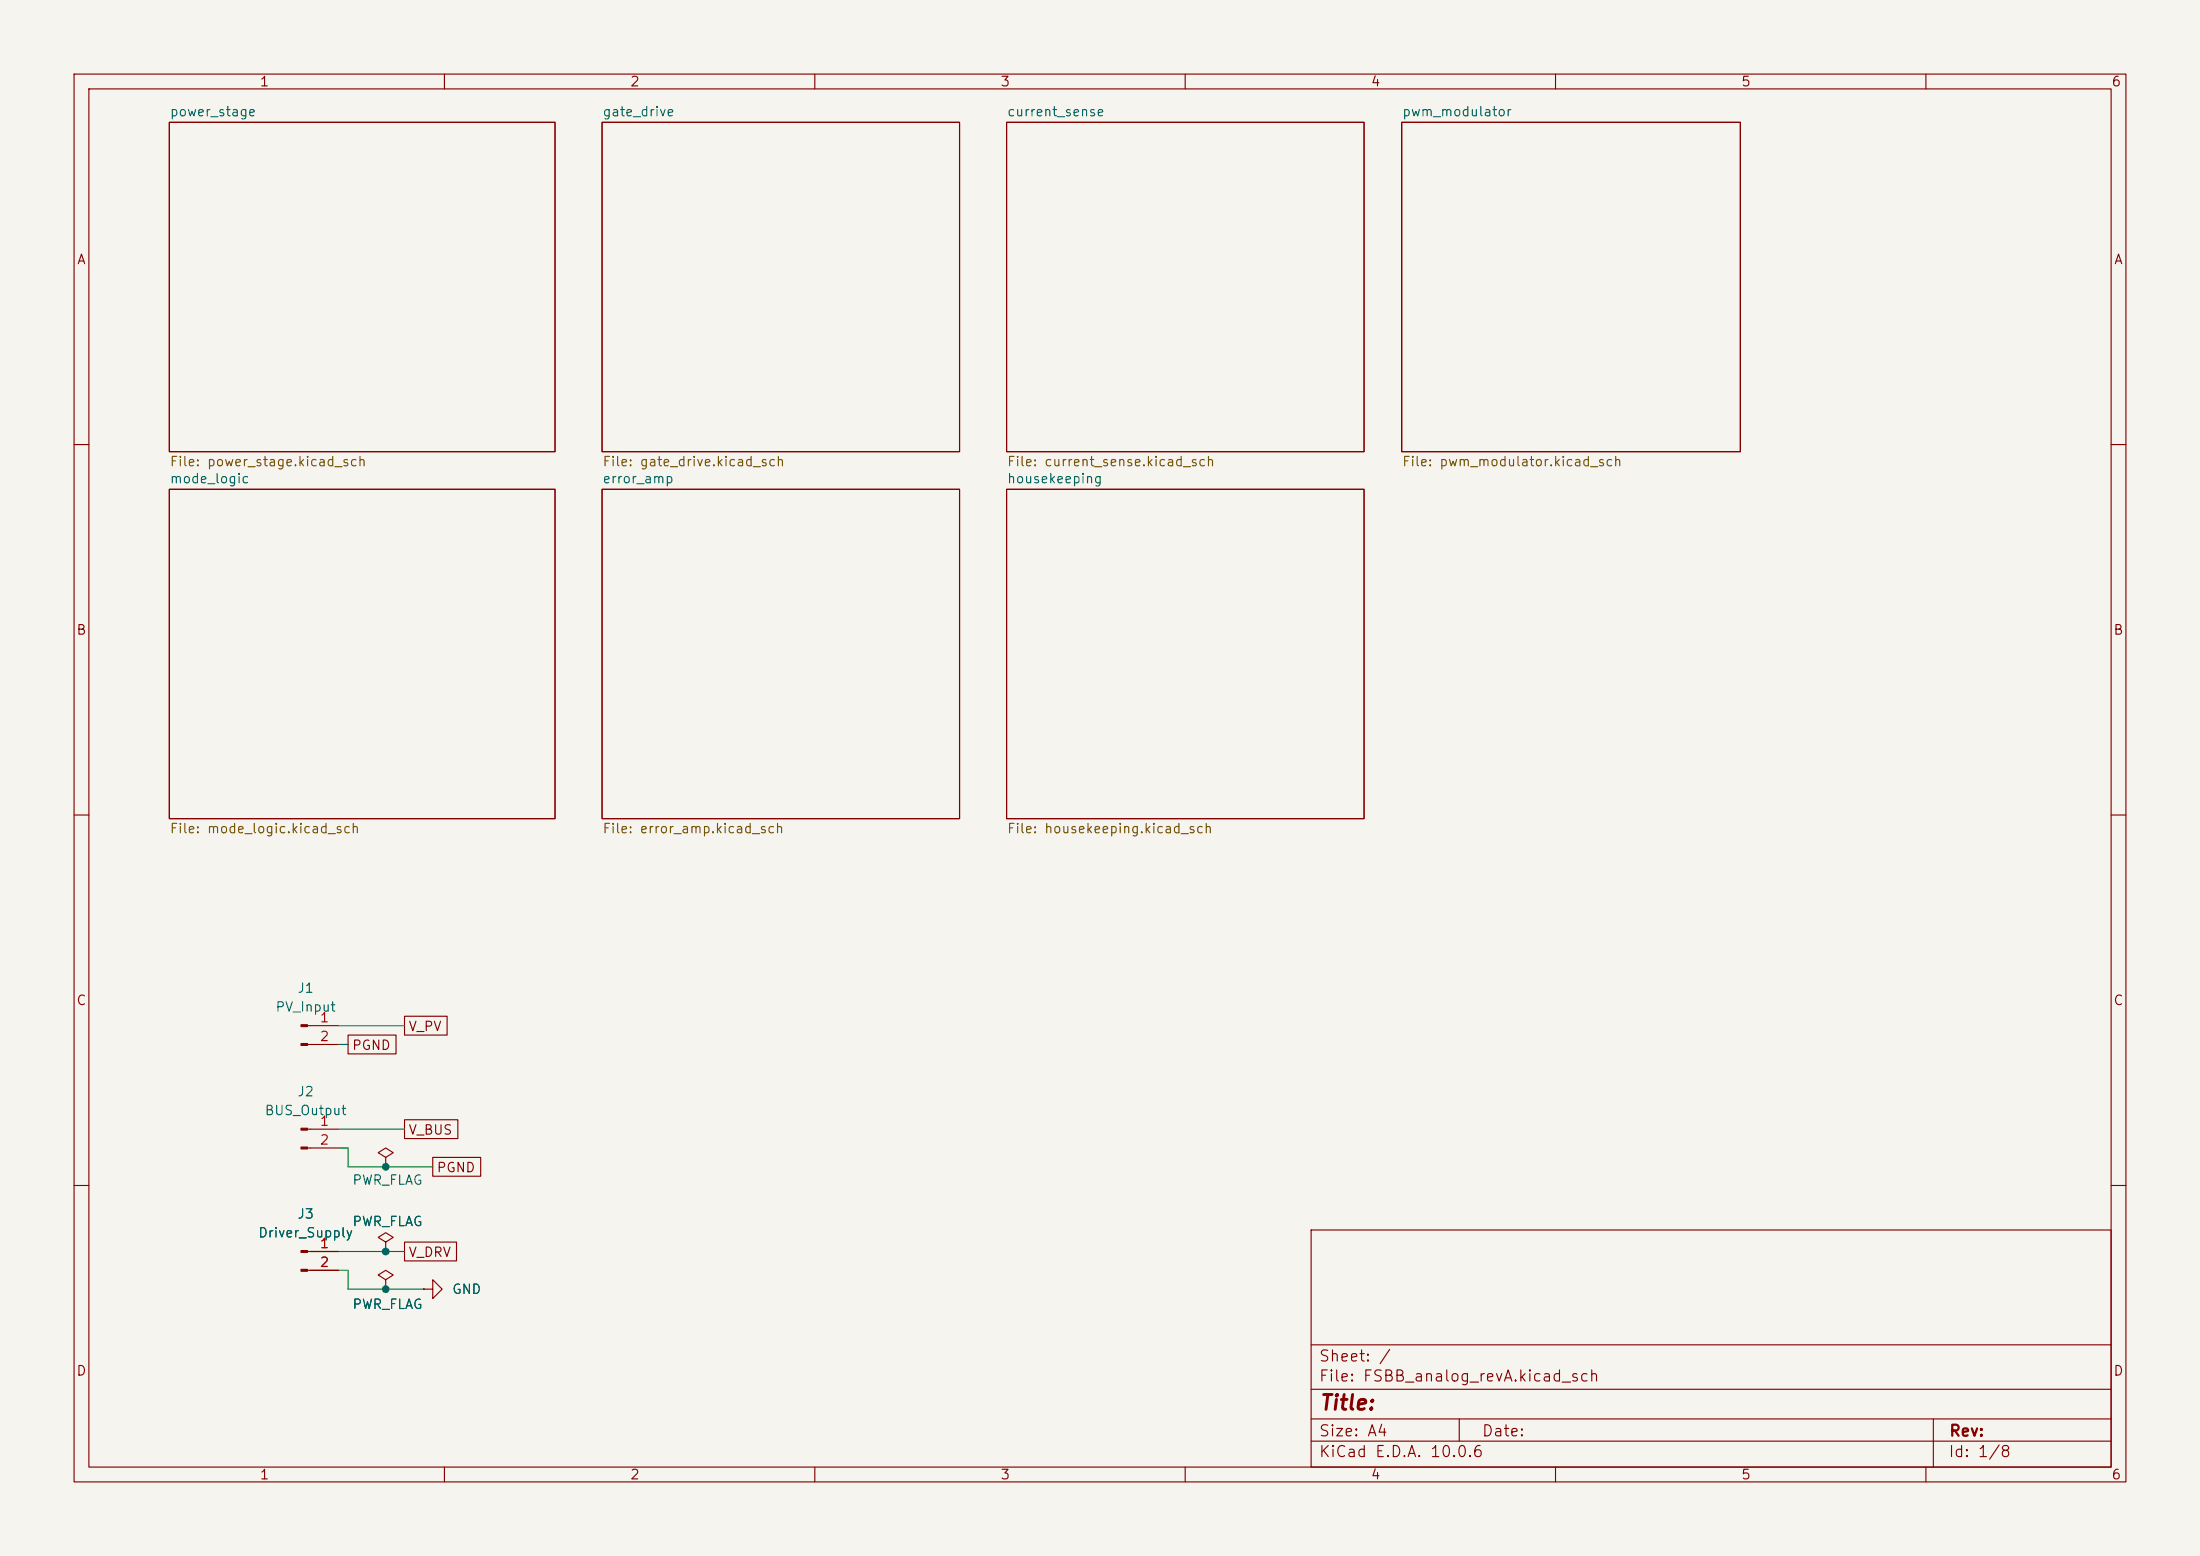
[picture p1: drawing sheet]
<svg xmlns="http://www.w3.org/2000/svg" width="297mm" height="210mm" viewBox="0 0 297 210" stroke-linecap="round" stroke-linejoin="round" font-family="sans-serif">
<path d="M0 0h297v210h-297z" fill="#f5f4ef" stroke="#f5f4ef" stroke-width=".14"/>
<g fill="none" stroke="#840000" stroke-width=".15">
<path d="M10 10h277v190h-277zM12 12h273v186h-273zM22.9 16.5h52v44.5h-52zM60 10v2M81.3 16.5h48.2v44.5h-48.2zM110 10v2M135.9 16.5h48.2v44.5h-48.2zM160 10v2M189.2 16.5h45.7v44.5h-45.7zM210 10v2M260 10v2M10 60h2"/>
<path d="M22.9 66h52v44.5h-52zM81.3 66h48.2v44.5h-48.2zM135.9 66h48.2v44.5h-48.2zM285 60h2M10 110h2M285 110h2M41.5 138.4h4.2M47 139.7h6.5v2.5h-6.5zM54.6 137.2h5.8v2.5h-5.8zM41.5 141h4.2M41.5 152.4h4.2M41.5 154.9h4.2"/>
<path d="M52.1 156.2l1-.6-1-.7-1 .7 1 .6v1.3M52.1 157.5h.1M54.6 151.1h7.2v2.6h-7.2zM58.4 156.2h6.5v2.6h-6.5zM10 160h2M41.5 168.9h4.2M41.5 171.5h4.2M52.1 172.7l1-.6-1-.6-1 .6 1 .6v1.3M52.1 174h.1M52.1 167.6l1-.6-1-.6-1 .6 1 .6v1.3M52.1 168.9h.1M54.6 167.6h7v2.6h-7z"/>
<path d="M57.1 174h1.3v-1.3l1.3 1.3-1.3 1.3v-1.3M57.1 174h.1M177 166h108v32h-108zM285 160h2M60 198v2M110 198v2M160 198v2M177 194.5h108M177 191.5h108M177 187.5h108M177 181.5h108M197 191.5v3"/>
<path d="M210 198v2M260 198v2M261 191.5v6.5"/>
</g>
<g fill="#840000" stroke="#840000" stroke-width=".15">
<path d="M40.6 138.3h.9v.3h-.9z"/>
<path d="M40.6 140.8h.9v.3h-.9z"/>
<path d="M40.6 152.3h.9v.2h-.9z"/>
<path d="M40.6 154.8h.9v.3h-.9z"/>
<path d="M40.6 168.8h.9v.2h-.9z"/>
<path d="M40.6 171.3h.9v.3h-.9z"/>
</g>
<path d="M45.7 138.4h8.9M45.7 152.4h8.9M45.7 141h1.3M45.7 154.9h1.3v2.6h11.4M45.7 168.9h8.9M45.7 171.5h1.3v2.5h10.1" fill="none" stroke="#009600" stroke-width=".15"/>
<g fill="#009600" stroke="#009600" stroke-width=".14">
<circle cx="52.1" cy="174" r=".46"/>
<circle cx="52.1" cy="157.5" r=".46"/>
<circle cx="52.1" cy="168.9" r=".46"/>
</g>
<text font-size="2" fill="#840000" x="178" y="190.8">Title:</text>
<g font-size="1.5" fill="#840000">
<text x="178" y="184.1">Sheet: /</text>
<text x="178" y="186.8">File: FSBB_analog_revA.kicad_sch</text>
<text x="178" y="197">KiCad E.D.A. 10.0.6</text>
<text x="178" y="194.2">Size: A4</text>
<text x="200" y="194.2">Date:</text>
<text x="263" y="197">Id: 1/8</text>
<text x="263" y="194.2">Rev:</text>
</g>
<g font-size="1.3" fill="#840000">
<text x="35" y="12">1</text>
<text x="85" y="12">2</text>
<text x="135" y="12">3</text>
<text x="185" y="12">4</text>
<text x="235" y="12">5</text>
<text x="285" y="12">6</text>
<text x="10.3" y="36">A</text>
<text x="285.3" y="36">A</text>
<text x="10.2" y="86">B</text>
<text x="285.2" y="86">B</text>
<text x="10.2" y="136">C</text>
<text x="285.2" y="136">C</text>
<text x="47.4" y="142">PGND</text>
<text x="55.1" y="139.5">V_PV</text>
<text x="55.1" y="153.5">V_BUS</text>
<text x="58.9" y="158.5">PGND</text>
<text x="55.1" y="170">V_DRV</text>
<text x="10.2" y="186">D</text>
<text x="285.2" y="186">D</text>
<text x="35" y="200">1</text>
<text x="85" y="200">2</text>
<text x="135" y="200">3</text>
<text x="185" y="200">4</text>
<text x="235" y="200">5</text>
<text x="285" y="200">6</text>
</g>
<g font-size="1.3" fill="#006464">
<text x="22.8" y="16">power_stage</text>
<text x="81.3" y="16">gate_drive</text>
<text x="135.9" y="16">current_sense</text>
<text x="189.2" y="16">pwm_modulator</text>
<text x="22.8" y="65.5">mode_logic</text>
<text x="81.3" y="65.5">error_amp</text>
<text x="135.9" y="65.5">housekeeping</text>
<text x="37.1" y="136.9">PV_Input</text>
<text x="40.1" y="134.3">J1</text>
<text x="40.1" y="148.3">J2</text>
<text x="35.6" y="150.8">BUS_Output</text>
<text x="47.5" y="160.2">PWR_FLAG</text>
<text x="34.8" y="167.3">Driver_Supply</text>
<text x="40.1" y="164.8">J3</text>
<text x="47.5" y="165.8">PWR_FLAG</text>
<text x="47.5" y="177">PWR_FLAG</text>
<text x="60.9" y="175">GND</text>
</g>
<g font-size="1.3" fill="#725600">
<text x="22.8" y="63.3">File: power_stage.kicad_sch</text>
<text x="81.3" y="63.3">File: gate_drive.kicad_sch</text>
<text x="135.9" y="63.3">File: current_sense.kicad_sch</text>
<text x="189.2" y="63.3">File: pwm_modulator.kicad_sch</text>
<text x="22.8" y="112.8">File: mode_logic.kicad_sch</text>
<text x="81.3" y="112.8">File: error_amp.kicad_sch</text>
<text x="135.9" y="112.8">File: housekeeping.kicad_sch</text>
</g>
<g font-size="1.3" fill="#a90000">
<text x="43.1" y="138.3">1</text>
<text x="43.1" y="140.8">2</text>
<text x="43.1" y="152.3">1</text>
<text x="43.1" y="154.8">2</text>
<text x="43.1" y="168.8">1</text>
<text x="43.1" y="171.3">2</text>
</g>
</svg>
